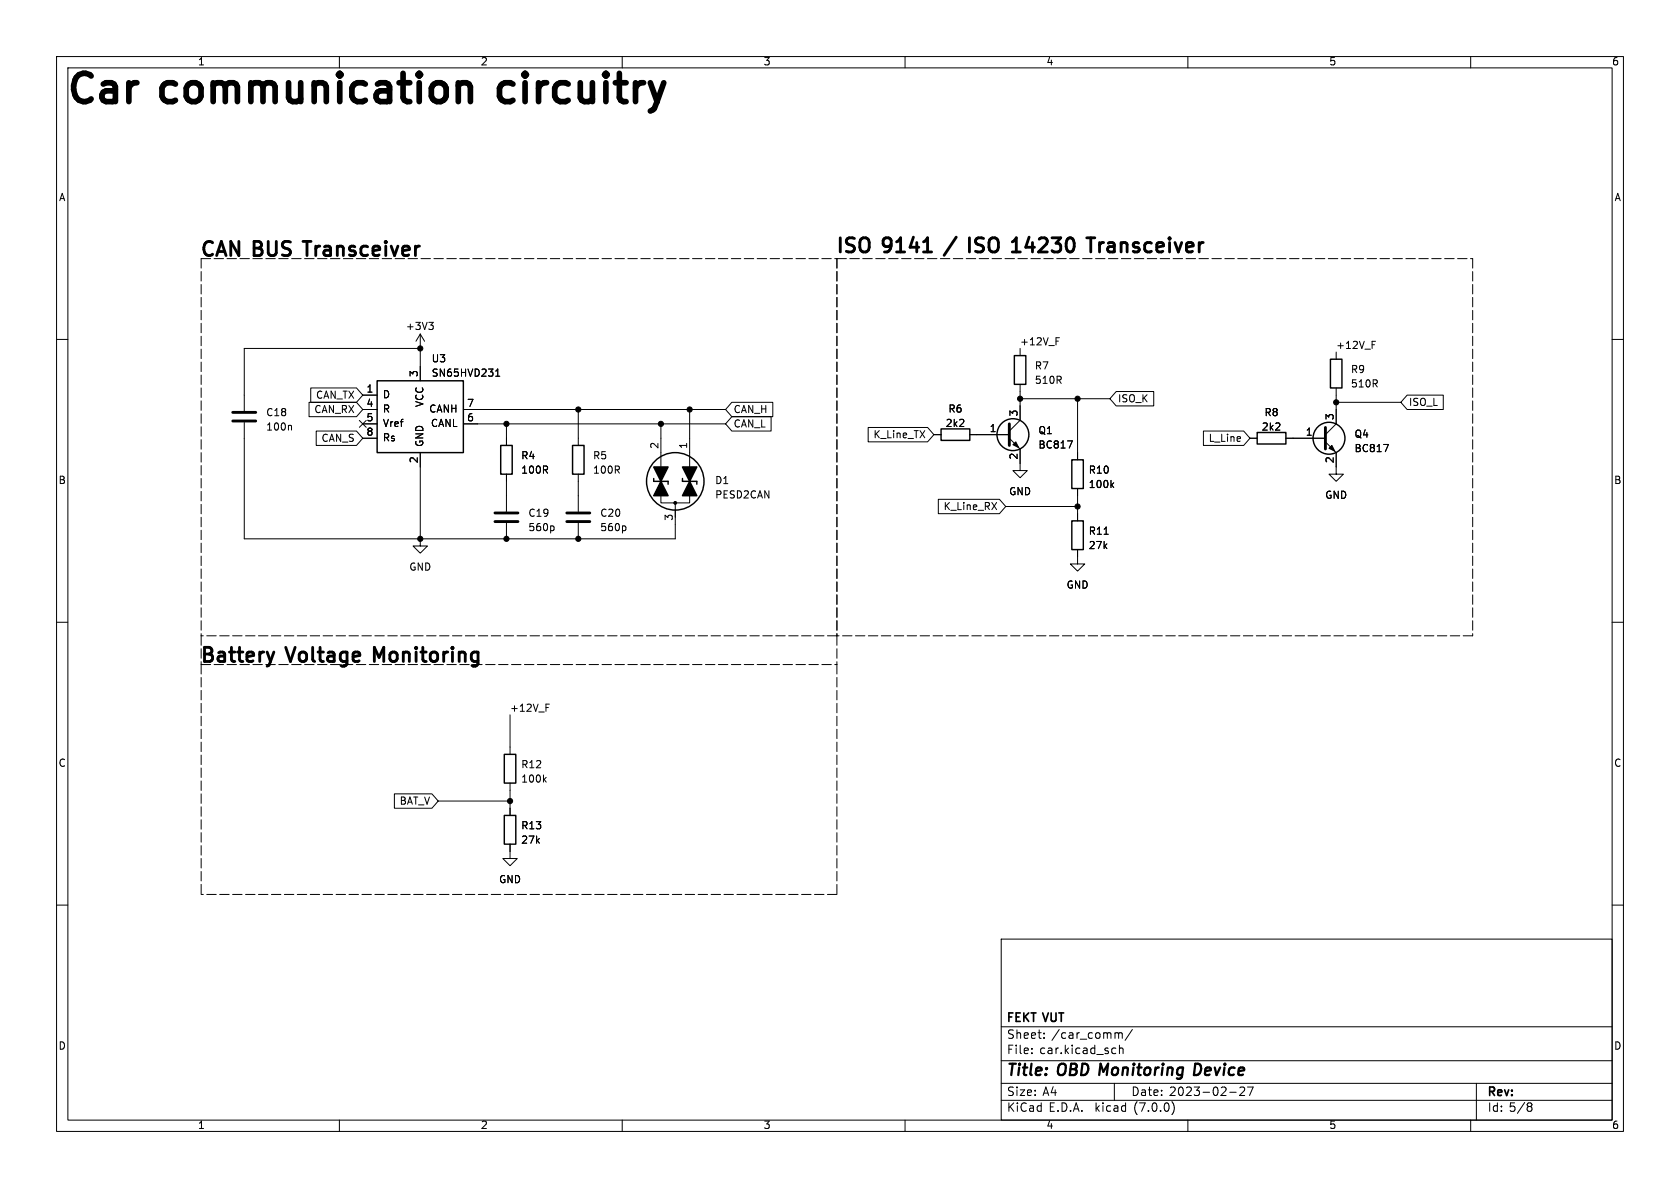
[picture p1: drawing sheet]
<svg xmlns="http://www.w3.org/2000/svg" width="297mm" height="210mm" viewBox="0 0 297 210" stroke-linecap="round" stroke-linejoin="round" font-family="sans-serif">
<g fill="none" stroke="#000" stroke-width=".18">
<path d="M10 10h277v190h-277zM12 12h273v186h-273zM60 10v2M110 10v2M160 10v2M210 10v2M260 10v2M10 60h2M74.3 59.1v8.2M74.3 59.1l-.8 1.2M74.3 59.1l.8 1.2M75.8 57h.8l-.4 .5"/>
<path d="M76.4 57.5l.2 .2v.3l-.2 .3M186.7 59.7h.6M285 60h2M43.2 74.7v20.6h76.2v-6.4M51.4 75.2l.1 .2v.6M54.6 71.1h8.4l1.1 1.3-1.1 1.3h-8.4zM54.9 68.6h8.1l1.1 1.3-1.1 1.2h-8.1zM55.9 76.2h7.1l1.1 1.3-1.1 1.2h-7.1zM63.5 74.3l1.2 1.2M64.1 77.5h2.6M64.1 69.9h2.6M64.1 72.4h2.6"/>
<path d="M64.1 74.9h2.6M64.7 74.3l-1.2 1.2M74.3 61.6h-31.1v11M81.9 72.4h46.4M81.9 74.9h46.4M87.6 66.5h.8M87.6 65.6l.4-.4v1.3M89.5 74.9v3.8M102.2 72.4v6.3M116.8 74.9v7.7M121.9 72.4v10.2M129.4 71.1h7.2v2.6h-7.2l-1.1-1.3z"/>
<path d="M129.4 73.7h6.9v2.5h-6.9l-1.1-1.3zM153.5 75.6h10.5l1.1 1.2-1.1 1.3h-10.5zM165.1 76.8h1.3M171.4 76.8h7M178.4 77.5l1.9 1.9v3.8h1.3l-1.3 1.3-1.2-1.3h1.2M180.3 67.9v6.4l-1.9 1.9M180.3 61.6v1.3M180.3 70.5h15.9M188.7 77.9h.9l-.6 1.3M190.5 70.5v10.8M197.3 69.2h6.7v2.6h-6.7l-1.1-1.3zM212.7 76.2h7.2l1.1 1.3-1.1 1.2h-7.2z"/>
<path d="M221 77.5h1.2M227.3 77.5h7M234.3 78.1l1.9 1.9v3.8h1.3l-1.3 1.3-1.3-1.3h1.3M236.2 62.2v1.3M236.2 68.6v6.3l-1.9 1.9M236.2 71.1h11.4M242.6 60.3h.6M244.6 78.6h.9l-.6 1.2M248.8 69.8h6.4v2.6h-6.4l-1.2-1.3zM74.3 80v16.5h1.3l-1.3 1.3-1.3-1.3h1.3M89.5 83.8v6.6M89.5 92.5v2.8"/>
<path d="M97.8 93l.2 .2-.2 .6M102.2 83.8v6.6M102.2 92.5v2.8M110.5 93l.2 .2-.2 .6M116.8 87.6v1.3h5.1v-1.3M116.8 83.8v2.6M121.9 83.8v2.6M165.9 88.3h10.8l1.1 1.2-1.1 1.3h-10.8zM177.8 89.5h12.7M190.5 97.2v2.5h1.3l-1.3 1.3-1.3-1.3h1.3M190.5 86.4v5.7M196.5 85.7l.4 .5"/>
<path d="M196.9 85.3l-.5 .5M10 110h2M285 110h2M90.2 126.4v7M90.2 138.4v5.7M96.2 137.8l.4 .5M96.5 124.5h.6M96.6 137.4l-.5 .5M10 160h2M69.7 140.3h6.7l1.1 1.3-1.1 1.3h-6.7zM77.5 141.6h12.7M90.2 149.2v2.6h1.2l-1.2 1.2-1.3-1.2h1.3"/>
<path d="M285 160h2M177 166h108v32h-108zM60 198v2M110 198v2M160 198v2M177 194.5h108M177 191.5h108M177 187.5h108M177 181.5h108M182.4 186.1v.2M182.4 185.3v.2M184.6 183.4v.2"/>
<path d="M184.6 182.6v.2M197 191.5v3M197.1 185.3h.2M197.3 186.2l-.2 .1M197.5 182.6l.3 .2M197.8 182.8v.8M197.8 182.8l.2-.2h.3l.1 1M197.9 184.8v1.5M197.9 185.4l.2-.1h.4v1M200.2 182l-1.3 1.9M207.2 194.8a1.74 1.74 0 0 1 0 2.2M210 198v2"/>
<path d="M217.4 193.1h1.1M219.2 192.3l.6-.1 .2 .1v.3l-.9 1.1h.9M220.5 192.2h1l-.6 1.5M260 198v2M261 191.5v6.5M270.3 195h.2l.3 .2-.3 .4M270.3 195.6h.2M270.5 195.6l.3 .1v.5l-.3 .3h-.2"/>
</g>
<path d="M211.8 188h-.5l-.2 2 .7-.1" fill="none" stroke="#000" stroke-width=".4"/>
<g fill="none" stroke="#000" stroke-width=".25">
<path d="M66.7 67.3h15.2v12.7h-15.2zM88.5 78.7h2.1v5.1h-2.1zM101.2 78.7h2.1v5.1h-2.1zM166.4 75.8h5v2.1h-5zM179.3 62.9h2.1v5h-2.1zM222.2 76.5h5.1v2h-5.1zM235.2 63.5h2v5.1h-2zM115.6 84.6v.5h2.5v.5M120.6 84.6v.5h2.6v.5M189.5 92.1h2v5.1h-2zM189.5 81.3h2v5.1h-2zM89.2 133.4h2v5h-2z"/>
<path d="M89.2 144.1h2v5.1h-2z"/>
<circle cx="179.1" cy="76.8" r="2.82"/>
<circle cx="234.9" cy="77.5" r="2.82"/>
<circle cx="119.4" cy="85.1" r="5.1"/>
</g>
<path d="M41.1 74.4h4.1M41.1 72.9h4.1M178.4 74.9v3.8M234.3 75.6v3.8M87.5 92.2h4.1M87.5 90.7h4.1M100.2 92.2h4.1M100.2 90.7h4.1" fill="none" stroke="#000" stroke-width=".51"/>
<g fill="#000" stroke="#000" stroke-width=".18">
<path d="M179.1 78.6l.5-.5 .5 1zM234.9 79.2l.6-.5 .5 1.1z"/>
<circle cx="74.3" cy="61.6" r=".46"/>
<circle cx="89.5" cy="74.9" r=".46"/>
<circle cx="102.2" cy="72.4" r=".46"/>
<circle cx="116.8" cy="74.9" r=".46"/>
<circle cx="121.9" cy="72.4" r=".46"/>
<circle cx="180.3" cy="70.5" r=".46"/>
<circle cx="190.5" cy="70.5" r=".46"/>
<circle cx="236.2" cy="71.1" r=".46"/>
<circle cx="74.3" cy="95.3" r=".46"/>
<circle cx="89.5" cy="95.3" r=".46"/>
<circle cx="102.2" cy="95.3" r=".46"/>
<circle cx="119.4" cy="88.9" r=".25"/>
<circle cx="190.5" cy="89.5" r=".46"/>
<circle cx="90.2" cy="141.6" r=".46"/>
</g>
<path d="M115.6 82.6h2.5l-1.3 2.5zM116.8 85.1l1.3 2.5h-2.5zM120.6 82.6h2.6l-1.3 2.5zM121.9 85.1l1.3 2.5h-2.6z" fill="#000" stroke="#000" stroke-width=".25"/>
<path d="M82.4 14.6l.5 .3 .3 .4v2.7" fill="none" stroke="#000" stroke-width="1"/>
<path d="M171.4 42v2.5M179 44.5h1.4M192.1 42h1.5M192.8 42v2.5M194.4 42.9v1.6M194.5 43.1l-.1 .3" fill="none" stroke="#000" stroke-width=".5"/>
<g fill="none" stroke="#000" stroke-width=".18" stroke-dasharray="1.7 .6">
<path d="M35.6 45.7h112.4M35.6 45.7v66.7M148 45.7h112.3M148 45.7v66.7M260.3 45.7v66.7M35.6 112.4v5.1M35.6 117.5v40.6M35.6 117.5h112.4M148 112.4v5.1M148 112.4h-112.4M148 117.5v40.6M260.3 112.4h-112.3"/>
<path d="M148 158.1h-112.4"/>
</g>
<g font-size="7">
<text x="12.1" y="19.1">Car</text>
<text x="29.2" y="19.1">communication</text>
<text x="90.4" y="19.1">circuitry</text>
</g>
<g font-size="3.5">
<text x="35.6" y="45.7">CAN BUS Transceiver</text>
<text x="148" y="45.1">ISO</text>
<text x="156.4" y="45.1">9141</text>
<text x="168.2" y="45.1">/</text>
<text x="173" y="45.1">ISO</text>
<text x="181.5" y="45.1">14230</text>
<text x="195.6" y="45.1">Transceiver</text>
<text x="35.6" y="117.5">Battery</text>
<text x="51" y="117.5">Voltage</text>
<text x="67.1" y="117.5">Monitoring</text>
</g>
<g font-size="2.8">
<text x="178" y="190.8">Title:</text>
<text x="187.1" y="190.8">OBD Monitoring</text>
<text x="212.4" y="190.8">Device</text>
</g>
<g font-size="2.1">
<text x="178" y="183.9">Sheet:</text>
<text x="178" y="181.1">FEKT VUT</text>
<text x="185.9" y="183.9">/car_comm/</text>
<text x="178" y="186.6">File:</text>
<text x="183.8" y="186.6">car.kicad_sch</text>
<text x="178" y="196.8">KiCad</text>
<text x="178" y="194">Size:</text>
<text x="184.3" y="194">A4</text>
<text x="185.4" y="196.8">E.D.A.</text>
<text x="193.7" y="196.8">kicad</text>
<text x="200" y="194">Date:</text>
<text x="200.6" y="196.8">(7.0.0)</text>
<text x="206.7" y="194">2023-02-27</text>
<text x="263" y="194.2">Rev:</text>
<text x="263" y="196.8">Id: 5/8</text>
</g>
<g font-size="1.8">
<text x="35" y="11.8">1</text>
<text x="85" y="11.8">2</text>
<text x="135" y="11.8">3</text>
<text x="185" y="11.8">4</text>
<text x="235" y="11.8">5</text>
<text x="285" y="11.8">6</text>
<text x="10.4" y="35.8">A</text>
<text x="285.4" y="35.8">A</text>
<text x="71.7" y="58.6">+3V3</text>
<text x="76.3" y="64.3">U3</text>
<text x="180.3" y="61.2">+12V_F</text>
<text x="182.9" y="65.6">R7</text>
<text x="236.2" y="61.9">+12V_F</text>
<text x="55.7" y="70.8">CAN_TX</text>
<text x="64.7" y="69.6">1</text>
<text x="67.7" y="70.7">D</text>
<text x="74" y="66.7" transform="rotate(-90 74 66.7)">3</text>
<text x="76.3" y="66.9">SN65HVD231</text>
<text x="182.9" y="68.1">510R</text>
<text x="197.6" y="71.4">ISO_K</text>
<text x="238.8" y="66.2">R9</text>
<text x="238.8" y="68.8">510R</text>
<text x="47" y="73.9">C18</text>
<text x="47" y="76.4">100n</text>
<text x="55.4" y="73.3">CAN_RX</text>
<text x="64.7" y="72.1">4</text>
<text x="64.7" y="74.7">5</text>
<text x="64.7" y="77.2">8</text>
<text x="67.7" y="73.2">R</text>
<text x="67.7" y="75.8">Vref</text>
<text x="75.1" y="72.1" transform="rotate(-90 75.1 72.1)">VCC</text>
<text x="75.8" y="73.2">CANH</text>
<text x="76.1" y="75.8">CANL</text>
<text x="82.5" y="74.7">6</text>
<text x="82.5" y="72.1">7</text>
<text x="129.7" y="73.3">CAN_H</text>
<text x="129.7" y="75.8">CAN_L</text>
<text x="154.3" y="77.8">K_Line_TX</text>
<text x="167.1" y="75.8">2k2</text>
<text x="167.6" y="73.2">R6</text>
<text x="174.9" y="76.6">1</text>
<text x="180.1" y="73.7" transform="rotate(-90 180.1 73.7)">3</text>
<text x="183.5" y="77">Q1</text>
<text x="223" y="76.4">2k2</text>
<text x="223.5" y="73.9">R8</text>
<text x="230.8" y="77.2">1</text>
<text x="236" y="74.3" transform="rotate(-90 236 74.3)">3</text>
<text x="239.4" y="77.7">Q4</text>
<text x="249.1" y="72">ISO_L</text>
<text x="56.7" y="78.4">CAN_S</text>
<text x="67.7" y="78.3">Rs</text>
<text x="74" y="81.9" transform="rotate(-90 74 81.9)">2</text>
<text x="75.1" y="79" transform="rotate(-90 75.1 79)">GND</text>
<text x="92.1" y="81.5">R4</text>
<text x="104.8" y="81.5">R5</text>
<text x="116.6" y="79.4" transform="rotate(-90 116.6 79.4)">2</text>
<text x="121.7" y="79.4" transform="rotate(-90 121.7 79.4)">1</text>
<text x="180.1" y="81.3" transform="rotate(-90 180.1 81.3)">2</text>
<text x="183.5" y="79.6">BC817</text>
<text x="213.6" y="78.4">L_Line</text>
<text x="236" y="81.9" transform="rotate(-90 236 81.9)">2</text>
<text x="239.4" y="80.2">BC817</text>
<text x="10.3" y="85.8">B</text>
<text x="92.1" y="84">100R</text>
<text x="104.8" y="84">100R</text>
<text x="126.4" y="85.9">D1</text>
<text x="126.4" y="88.4">PESD2CAN</text>
<text x="178.3" y="87.8">GND</text>
<text x="192.4" y="84">R10</text>
<text x="192.4" y="86.6">100k</text>
<text x="234.2" y="88.5">GND</text>
<text x="285.3" y="85.8">B</text>
<text x="93.4" y="91.6">C19</text>
<text x="93.4" y="94.2">560p</text>
<text x="106.1" y="91.6">C20</text>
<text x="106.1" y="94.2">560p</text>
<text x="119.1" y="92.1" transform="rotate(-90 119.1 92.1)">3</text>
<text x="166.7" y="90.5">K_Line_RX</text>
<text x="192.4" y="94.8">R11</text>
<text x="72.3" y="101.2">GND</text>
<text x="192.4" y="97.3">27k</text>
<text x="188.5" y="104.3">GND</text>
<text x="90.2" y="126">+12V_F</text>
<text x="10.3" y="135.8">C</text>
<text x="92.1" y="136.1">R12</text>
<text x="285.3" y="135.8">C</text>
<text x="70.5" y="142.5">BAT_V</text>
<text x="92.1" y="138.6">100k</text>
<text x="92.1" y="146.9">R13</text>
<text x="92.1" y="149.4">27k</text>
<text x="88.2" y="156.4">GND</text>
<text x="10.3" y="185.8">D</text>
<text x="285.3" y="185.8">D</text>
<text x="35" y="199.8">1</text>
<text x="85" y="199.8">2</text>
<text x="135" y="199.8">3</text>
<text x="185" y="199.8">4</text>
<text x="235" y="199.8">5</text>
<text x="285" y="199.8">6</text>
</g>
</svg>
